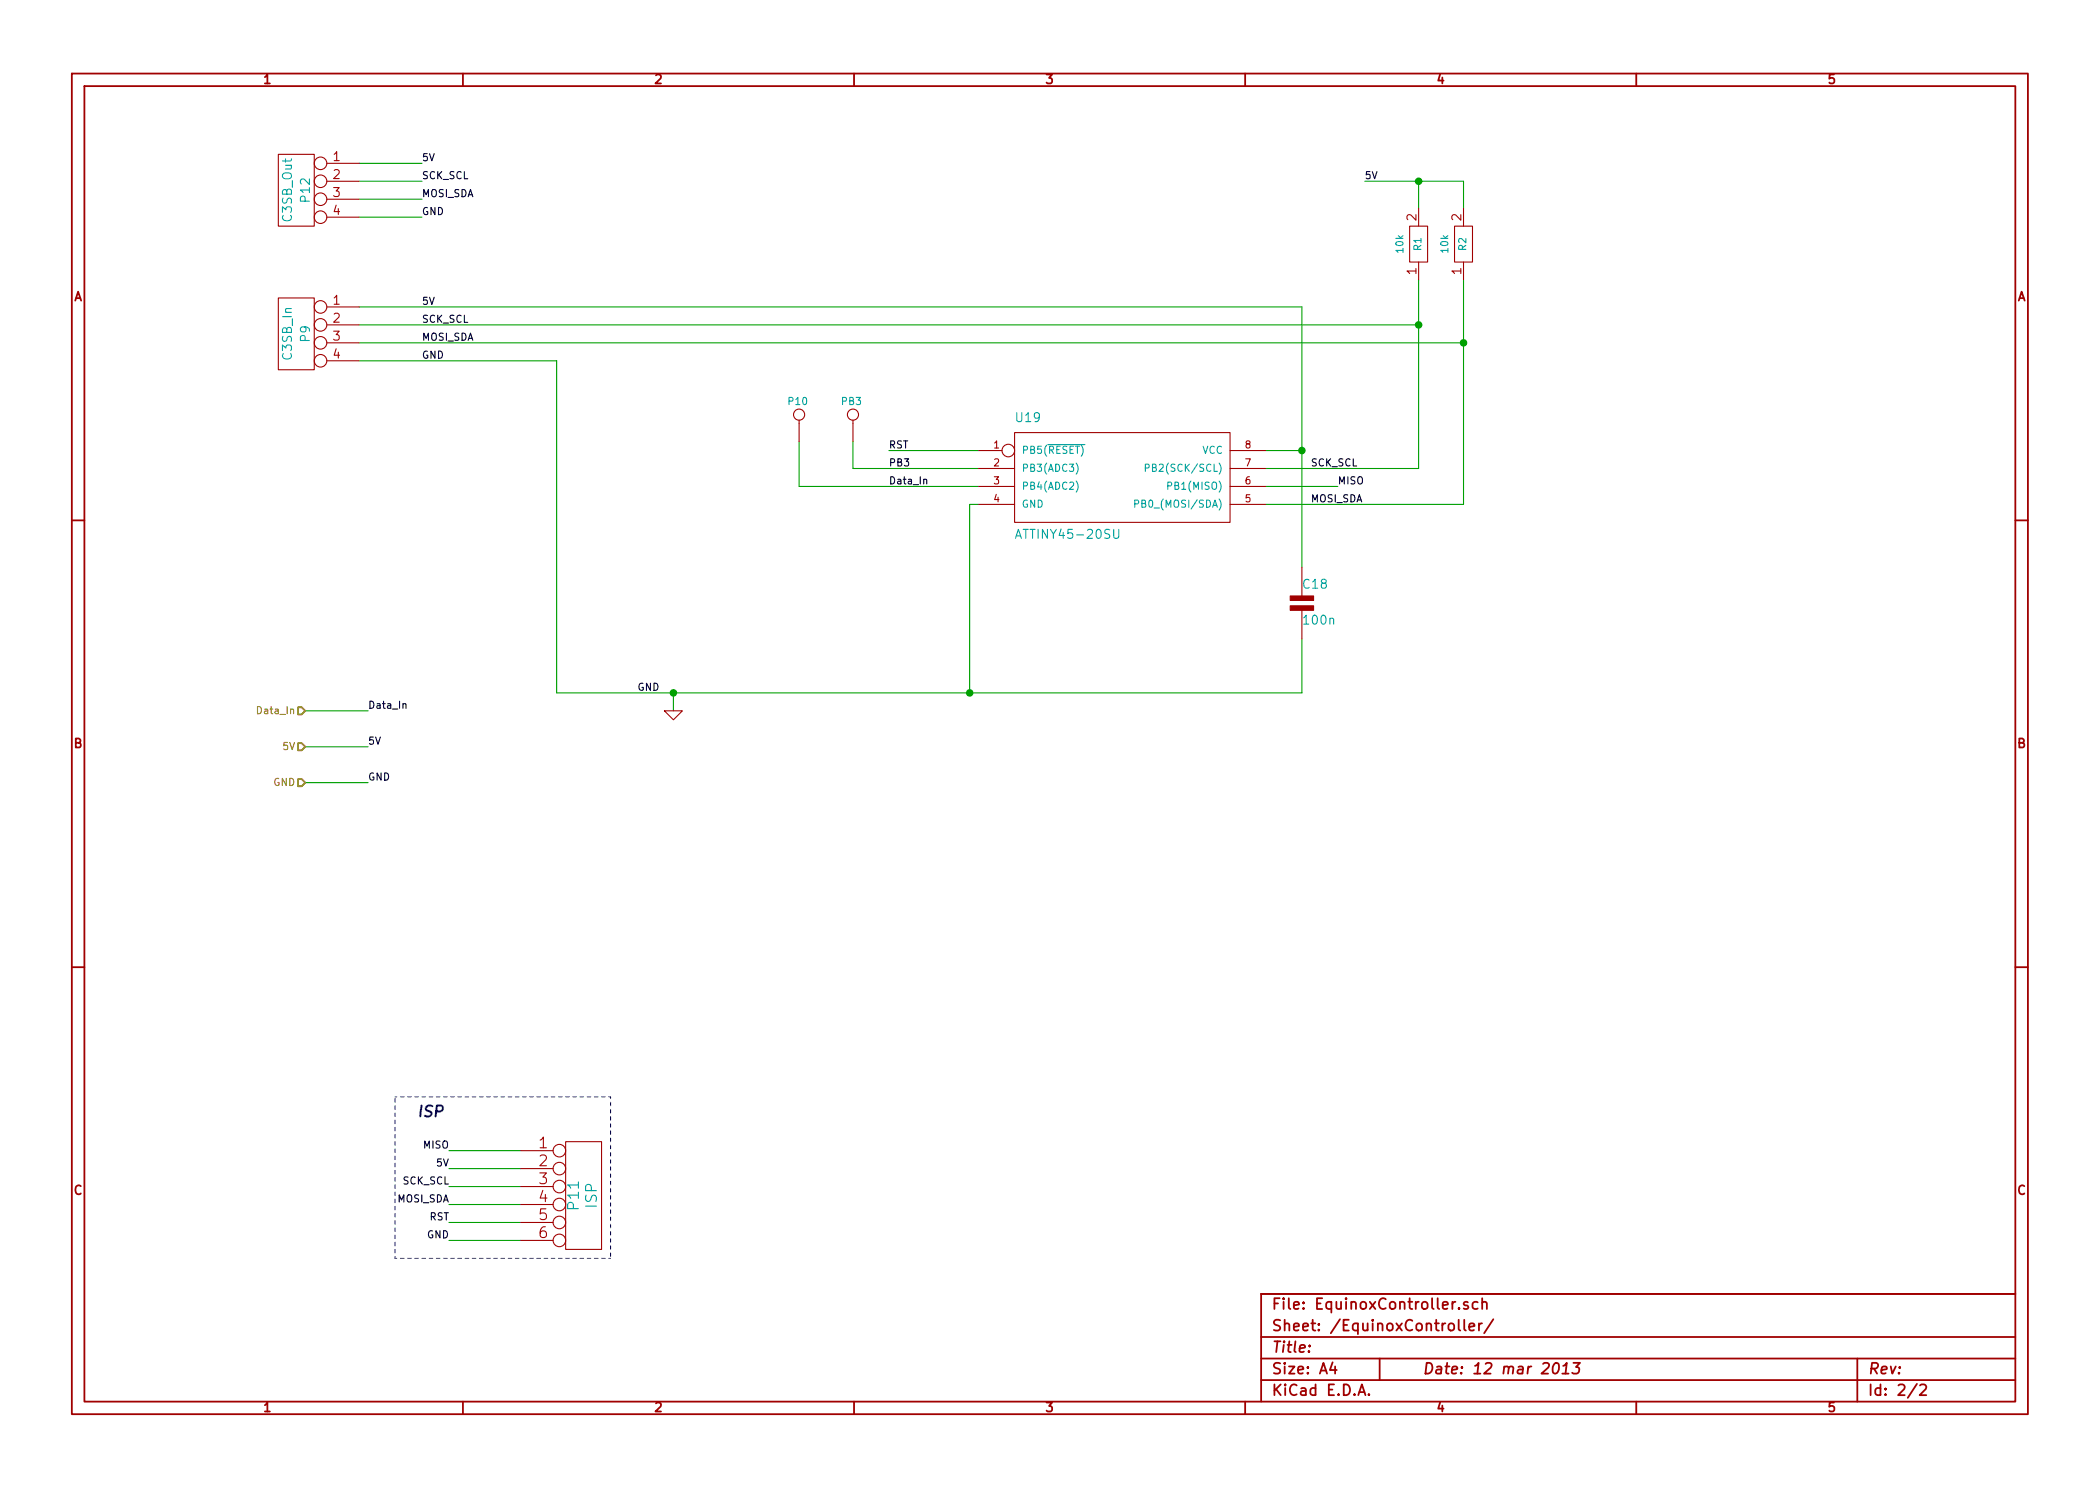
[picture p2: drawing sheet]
EESchema Schematic File Version 2  date 12-Mar-13 6:22:36 PM
LIBS:power
LIBS:smartRGB_sym
LIBS:Equinox-cache
EELAYER 25  0
EELAYER END
$Descr A4 11700 8267
encoding utf-8
Sheet 2 2
Title ""
Date "12 mar 2013"
Rev ""
Comp ""
Comment1 ""
Comment2 ""
Comment3 ""
Comment4 ""
$EndDescr
Wire Wire Line
	5450 2700 4450 2700
Wire Wire Line
	4450 2700 4450 2450
Wire Wire Line
	7600 1000 8150 1000
Wire Wire Line
	8150 1000 8150 1150
Connection ~ 7900 1800
Wire Wire Line
	7900 1550 7900 2600
Connection ~ 7250 2500
Wire Wire Line
	2000 1700 7250 1700
Wire Wire Line
	1700 3950 2050 3950
Wire Wire Line
	1700 4150 2050 4150
Wire Wire Line
	2000 1100 2350 1100
Wire Wire Line
	2000 900  2350 900 
Wire Wire Line
	7900 2600 7050 2600
Wire Wire Line
	7900 1800 2000 1800
Wire Wire Line
	4750 2450 4750 2600
Wire Wire Line
	4750 2600 5450 2600
Connection ~ 5400 3850
Wire Wire Line
	2500 6900 2900 6900
Wire Wire Line
	2500 6700 2900 6700
Wire Wire Line
	2500 6500 2900 6500
Wire Wire Line
	5450 2500 4950 2500
Wire Wire Line
	5450 2800 5400 2800
Wire Wire Line
	5400 2800 5400 3850
Wire Wire Line
	7250 3550 7250 3850
Wire Wire Line
	3750 3850 3750 3950
Wire Wire Line
	7050 2700 7450 2700
Wire Wire Line
	2900 6400 2500 6400
Wire Wire Line
	2900 6600 2500 6600
Wire Wire Line
	2900 6800 2500 6800
Wire Notes Line
	2200 7000 3400 7000
Wire Notes Line
	2200 7000 2200 6100
Wire Notes Line
	2200 6100 3400 6100
Wire Notes Line
	3400 6100 3400 7000
Wire Wire Line
	2000 2000 3100 2000
Connection ~ 3750 3850
Wire Wire Line
	3100 2000 3100 3850
Wire Wire Line
	3100 3850 7250 3850
Wire Wire Line
	2000 1900 8150 1900
Wire Wire Line
	7050 2800 8150 2800
Wire Wire Line
	2350 1000 2000 1000
Wire Wire Line
	2350 1200 2000 1200
Wire Wire Line
	2050 4350 1700 4350
Wire Wire Line
	7050 2500 7250 2500
Wire Wire Line
	7250 1700 7250 3150
Wire Wire Line
	8150 2800 8150 1550
Connection ~ 8150 1900
Wire Wire Line
	7900 1150 7900 1000
Connection ~ 7900 1000
Text Label 7600 1000 0    40   ~ 0
5V
$Comp
L RESISTOR R2
U 1 1
P 8150 1350
F 0 "R2" H 8150 1350 40  0000 C CNN
F 1 "10k" H 8150 1450 40  0000 C CNN
	1    8150 1350
	0    -1   -1   0   
$EndComp
$Comp
L RESISTOR R1
U 1 1
P 7900 1350
F 0 "R1" H 7900 1350 40  0000 C CNN
F 1 "10k" H 7900 1450 40  0000 C CNN
	1    7900 1350
	0    -1   -1   0   
$EndComp
Text Label 2050 3950 0    40   ~ 0
Data_In
Text HLabel 1700 3950 0    40   Input ~ 0
Data_In
Text Label 2050 4350 0    40   ~ 0
GND
Text Label 2050 4150 0    40   ~ 0
5V
Text HLabel 1700 4350 0    40   Input ~ 0
GND
Text HLabel 1700 4150 0    40   Input ~ 0
5V
Text Label 2350 1200 0    40   ~ 0
GND
Text Label 2350 1100 0    40   ~ 0
MOSI_SDA
Text Label 2350 1000 0    40   ~ 0
SCK_SCL
Text Label 2350 900  0    40   ~ 0
5V
$Comp
L CONN_N P12
U 1 1
P 1650 1050
F 0 "P12" V 1600 1050 50  0000 C CNN
F 1 "C3SB_Out" V 1700 1050 50  0000 C CNN
F 4 "CONN HEADER 16POS .100 R/A 30AU" H 1650 1150 60  0001 L CNN "Field4"
F 5 "Header, Unshrouded, Male pin," H 1650 1250 60  0001 L CNN "Field5"
F 6 "0.1\" right angle" H 1650 1350 60  0001 L CNN "Field6"
F 7 "FCI" H 1650 1450 60  0001 L CNN "Field7"
F 8 "68016-116HLF" H 1650 1550 60  0001 L CNN "Field8"
F 9 "Digikey" H 1650 1650 60  0001 L CNN "Field9"
F 10 "609-3317-ND" H 1650 1750 60  0001 L CNN "Field10"
F 11 "http://www.digikey.com/product-detail/en/68016-116HLF/609-3317-ND/1878554" H 1650 1850 60  0001 L CNN "Field11"
	1    1650 1050
	-1   0    0    -1  
$EndComp
$Comp
L ISP P11
U 1 1
P 3250 6650
F 0 "P11" V 3200 6650 60  0000 C CNN
F 1 "ISP" V 3300 6650 60  0000 C CNN
F 4 "CONN HEADER 6POS .100 STR 15AU" H 3250 6750 60  0001 L CNN "Field4"
F 5 "Header, Unshrouded, Male Pin" H 3250 6850 60  0001 L CNN "Field5"
F 6 "6 pos, 2 row, 0.1\"" H 3250 6950 60  0001 L CNN "Field6"
F 7 "FCI" H 3250 7050 60  0001 L CNN "Field7"
F 8 "67996-206HLF" H 3250 7150 60  0001 L CNN "Field8"
F 9 "Digikey" H 3250 7250 60  0001 L CNN "Field9"
F 10 "609-3210-ND" H 3250 7350 60  0001 L CNN "Field10"
F 11 "http://www.digikey.com/scripts/DkSearch/dksus.dll?vendor=0&keywords=609-3210-ND" H 3250 7450 60  0001 L CNN "Field11"
	1    3250 6650
	1    0    0    -1  
$EndComp
$Comp
L CONN_1 PB3
U 1 1
P 4750 2300
F 0 "PB3" V 4825 2250 40  0000 L CNN
F 1 "PB3" H 4750 2355 30  0001 C CNN
	1    4750 2300
	0    -1   -1   0   
$EndComp
$Comp
L CONN_1 P10
U 1 1
P 4450 2300
F 0 "P10" V 4525 2250 40  0000 L CNN
F 1 "Data_In" H 4450 2355 30  0001 C CNN
	1    4450 2300
	0    -1   -1   0   
$EndComp
$Comp
L C2 C18
U 1 1
P 7250 3350
F 0 "C18" H 7250 3450 50  0000 L CNN
F 1 "100n" H 7250 3250 50  0000 L CNN
F 4 "CAP CER 0.1UF 25V 10% X7R 0805" H 7250 3550 60  0001 L CNN "Field4"
F 5 "100nF, 25V" H 7250 3650 60  0001 L CNN "Field5"
F 6 "Surface Mount, MLCC" H 7250 3750 60  0001 L CNN "Field6"
F 7 "Kemet" H 7250 3850 60  0001 L CNN "Field7"
F 8 "C0805C104K3RACTU" H 7250 3950 60  0001 L CNN "Field8"
F 9 "Digikey" H 7250 4050 60  0001 L CNN "Field9"
F 10 "399-1168-1-ND" H 7250 4150 60  0001 L CNN "Field10"
F 11 "http://www.digikey.com/product-detail/en/C0805C104K3RACTU/399-1168-1-ND/411443" H 7250 4250 60  0001 L CNN "Field11"
	1    7250 3350
	1    0    0    -1  
$EndComp
Text Label 2350 1700 0    40   ~ 0
5V
Text Label 2350 2000 0    40   ~ 0
GND
Text Label 2350 1900 0    40   ~ 0
MOSI_SDA
Text Label 2350 1800 0    40   ~ 0
SCK_SCL
$Comp
L CONN_N P9
U 1 1
P 1650 1850
F 0 "P9" V 1600 1850 50  0000 C CNN
F 1 "C3SB_In" V 1700 1850 50  0000 C CNN
F 4 "CONN HEADER 16POS .100 R/A 30AU" H 1650 1950 60  0001 L CNN "Field4"
F 5 "Header, Unshrouded, Male pin," H 1650 2050 60  0001 L CNN "Field5"
F 6 "0.1\" right angle" H 1650 2150 60  0001 L CNN "Field6"
F 7 "FCI" H 1650 2250 60  0001 L CNN "Field7"
F 8 "68016-116HLF" H 1650 2350 60  0001 L CNN "Field8"
F 9 "Digikey" H 1650 2450 60  0001 L CNN "Field9"
F 10 "609-3317-ND" H 1650 2550 60  0001 L CNN "Field10"
F 11 "http://www.digikey.com/product-detail/en/68016-116HLF/609-3317-ND/1878554" H 1650 2650 60  0001 L CNN "Field11"
	1    1650 1850
	-1   0    0    -1  
$EndComp
Text Label 2500 6700 2    40   ~ 0
MOSI_SDA
Text Label 2500 6900 2    40   ~ 0
GND
Text Label 2500 6500 2    40   ~ 0
5V
Text Label 2500 6800 2    40   ~ 0
RST
Text Label 2500 6600 2    40   ~ 0
SCK_SCL
Text Label 2500 6400 2    40   ~ 0
MISO
Text Notes 2325 6225 0    60   Italic 12
ISP
$Comp
L ATTINY85 U19
U 1 1
P 6250 2650
F 0 "U19" H 5650 2950 50  0000 L BNN
F 1 "ATTINY45-20SU" H 5650 2300 50  0000 L BNN
F 2 "SO8E" H 6750 2225 50  0001 C CNN
	1    6250 2650
	1    0    0    -1  
$EndComp
$Comp
L GND #PWR04
U 1 1
P 3750 3950
F 0 "#PWR04" H 3750 3950 30  0001 C CNN
F 1 "GND" H 3750 3880 30  0001 C CNN
	1    3750 3950
	1    0    0    -1  
$EndComp
Text Label 3550 3850 0    40   ~ 0
GND
Text Label 4950 2700 0    40   ~ 0
Data_In
Text Label 7300 2600 0    40   ~ 0
SCK_SCL
Text Label 7450 2700 0    40   ~ 0
MISO
Text Label 7300 2800 0    40   ~ 0
MOSI_SDA
Text Label 4950 2500 0    40   ~ 0
RST
Text Label 4950 2600 0    40   ~ 0
PB3
$EndSCHEMATC
